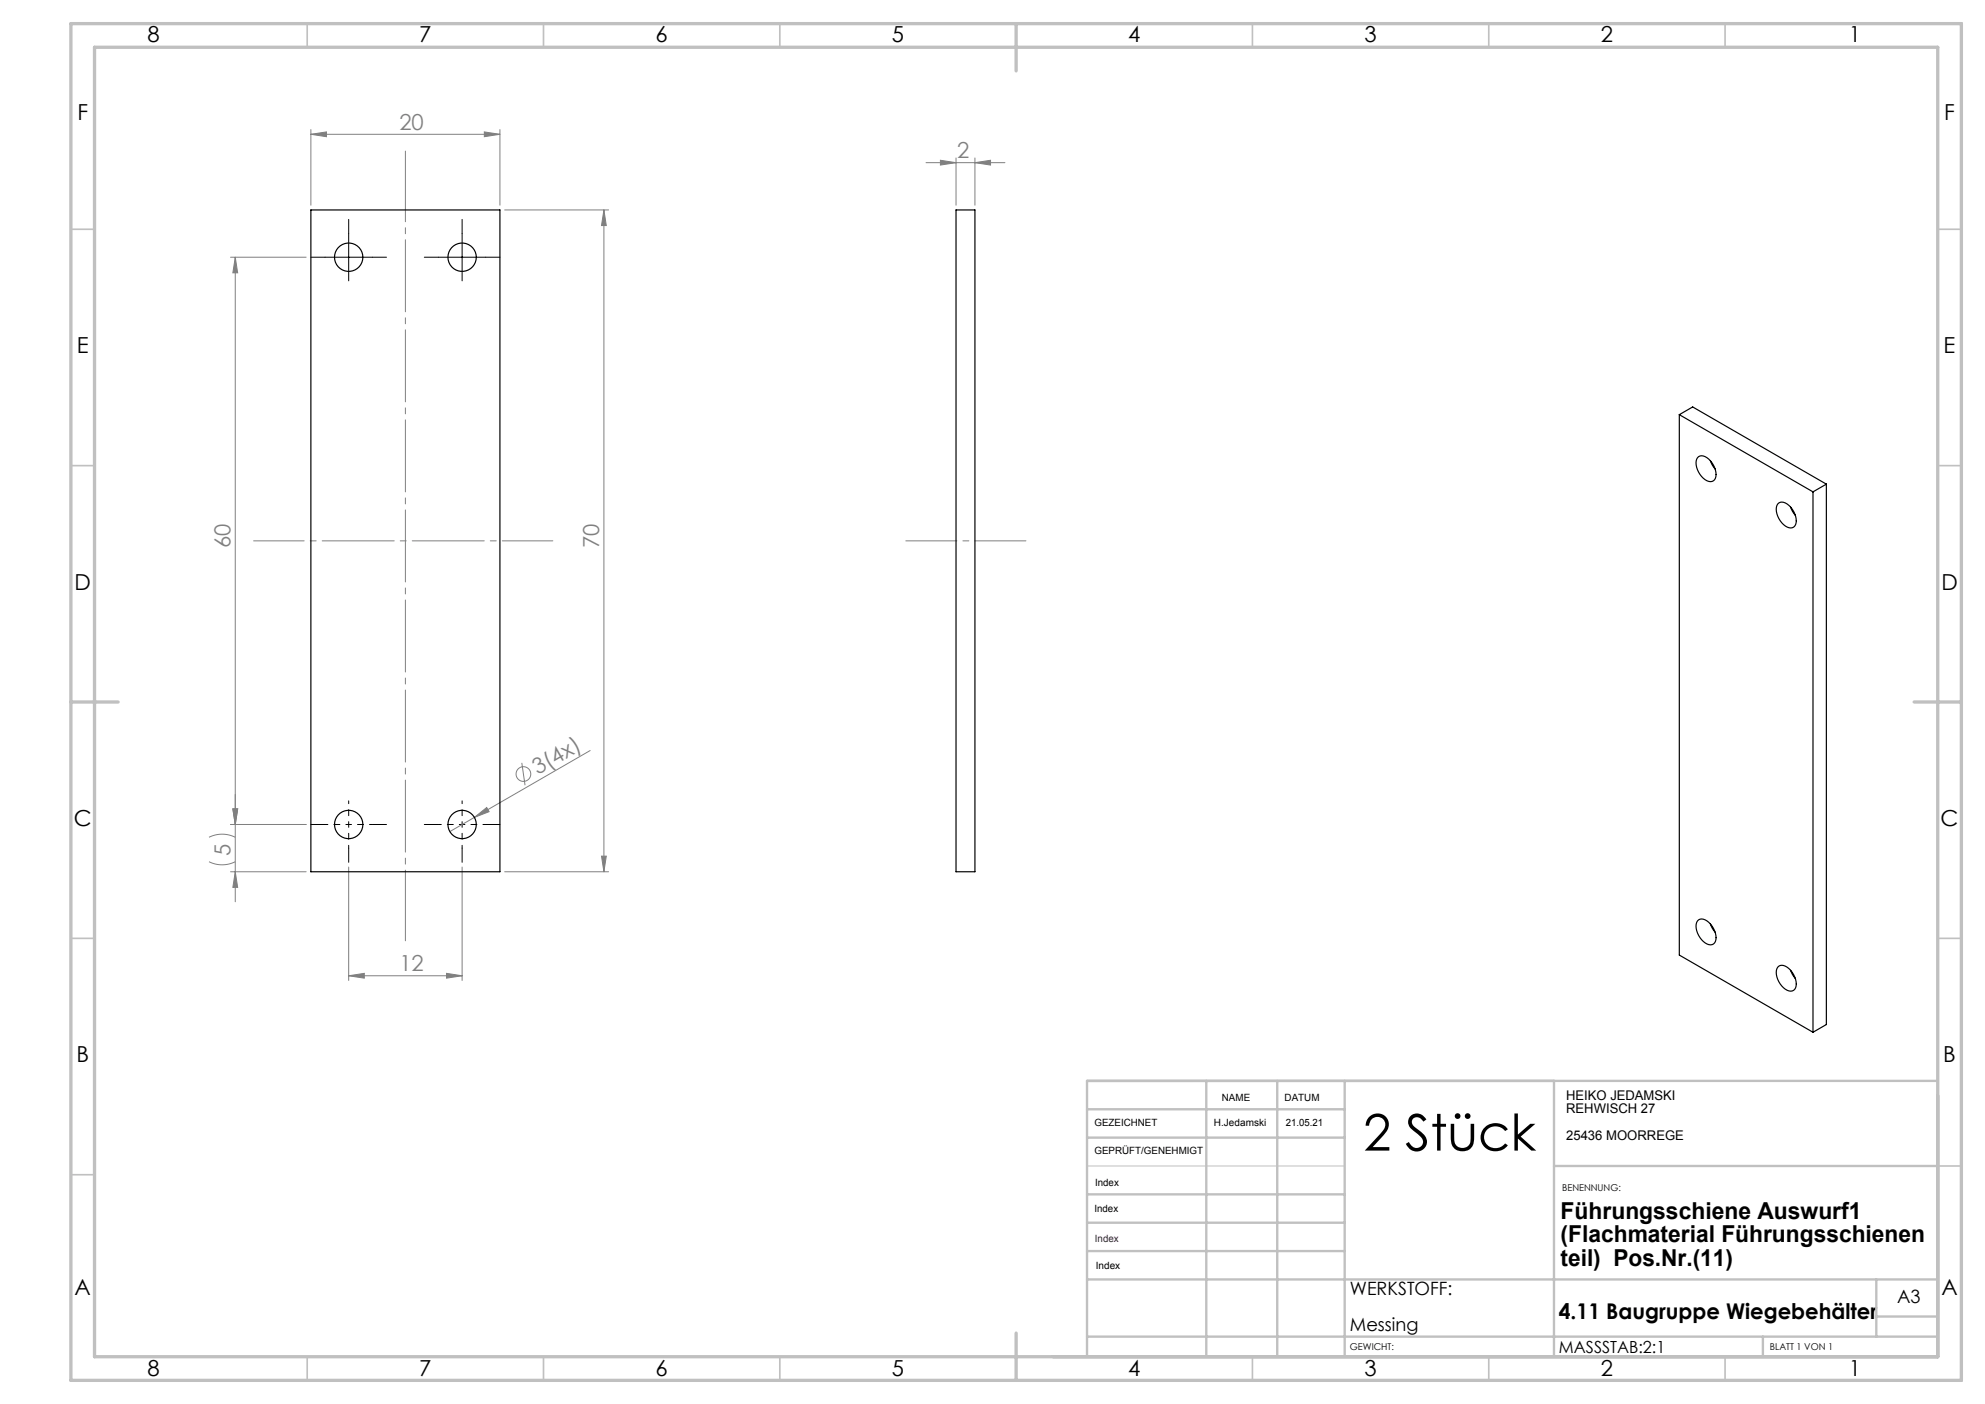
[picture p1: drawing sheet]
<svg xmlns="http://www.w3.org/2000/svg" width="420mm" height="297mm" viewBox="0 0 420 297" stroke-linecap="round" stroke-linejoin="round" font-family="sans-serif">
<g fill="none" stroke="#808080" stroke-width=".21">
<path d="M65.8 28.4l3.3-.5v1zM65.8 27.4v16M65.8 28.4h40M102.5 27.9l3.3 .5-3.3 .5zM105.8 27.4v16M195.9 34.4h16.7M199 33.9l3.3 .5-3.3 .5zM202.3 33.4v10M206.3 34.4l3.3-.5v1zM206.3 33.4v10M48.8 54.4h16M49.8 54.4v136.4"/>
<path d="M49.8 54.4l.5 3.3h-1zM106.8 44.4h22M127.8 44.4l.5 3.3h-1zM127.8 44.4v140M124.9 158.8l-29.7 17.1M44.2 177.1a6.2 6.2 0 0 1 5.6 0M48.8 174.4h16M49.3 171.1h1l-.5 3.3zM100.4 172.9l2.6-2.1 .5 .9zM110.4 161.4l.7 4.7M44.2 182.3a6.2 6.2 0 0 0 5.6 0M48.8 184.4h16"/>
<path d="M49.8 184.4l.5 3.3h-1zM73.8 183.4v24M97.8 183.4v24M106.8 184.4h22M127.3 181.1h1l-.5 3.3zM73.8 206.4l3.3-.5v1zM73.8 206.4h24M94.5 205.9l3.3 .5-3.3 .5z"/>
<circle cx="110.7" cy="163.7" r="1.56"/>
</g>
<path d="M68.8 54.4h-3M73.8 49.4v-3M78.8 54.4h3M92.8 54.4h-3M97.8 49.4v-3M102.8 54.4h3M68.8 174.4h-3M73.8 179.4v3M78.8 174.4h3M92.8 174.4h-3M97.8 179.4v3M102.8 174.4h3" fill="none" stroke="#000" stroke-width=".21" stroke-dasharray="15.2 1.3 1.3 1.3"/>
<path d="M73.8 174.4v-5M73.8 174.4h-5M73.8 174.4v5M73.8 174.4h5M97.8 174.4v-5M97.8 174.4h-5M97.8 174.4v5M97.8 174.4h5" fill="none" stroke="#000" stroke-width=".21" stroke-dasharray="15.2 1.3 1.3 1.3" stroke-dashoffset="14.6"/>
<path d="M68.8 54.4h10M73.8 49.4v10M92.8 54.4h10M97.8 49.4v10" fill="none" stroke="#000" stroke-width=".21"/>
<path d="M85.8 32v167" fill="none" stroke="#808080" stroke-width=".21" stroke-dasharray="15.2 1.3 1.3 1.3" stroke-dashoffset=".3"/>
<path d="M53.7 114.4h63.3" fill="none" stroke="#808080" stroke-width=".21" stroke-dasharray="15.2 1.3 1.3 1.3" stroke-dashoffset="4.5"/>
<path d="M191.7 114.4h25.4" fill="none" stroke="#808080" stroke-width=".21" stroke-dasharray="15.2 1.3 1.3 1.3" stroke-dashoffset="4.4"/>
<path d="M230 246.7h54.5" fill="none" stroke="#c0c0c0" stroke-width=".21"/>
<g fill="none" stroke="#c0c0c0" stroke-width=".35">
<path d="M65 5v5M115 5v5M165 5v5M265 5v5M315 5v5M365 5v5M15 48.5h5M410 48.5h5M15 98.5h5M410 98.5h5M15 198.5h5M410 198.5h5"/>
<path d="M15 248.5h5M410 246.7h5M65 287v5M115 287v5M165 287v5M265 287v5M315 287v5M365 287v5"/>
</g>
<g fill="none" stroke="#c0c0c0" stroke-width=".5">
<path d="M230 234.7h54.5M255.2 228.7v58.3M270.2 228.7v58.3M284.5 228.7v58.3M328.8 228.7v58.3M410 228.6l-180 .1v58.3M230 252.7h54.5M230 240.7h54.5M230 258.7h54.5M328.8 246.7h81.2M230 264.7h54.5M230 270.7h180"/>
<path d="M397 270.7v12.1M397 278.5h13M230 282.8h180M373 282.8v4.2"/>
</g>
<path d="M15 5h400v287h-400zM20 10h390v277h-390zM215 5v10M15 148.5h10M405 148.5h10M215 282v10" fill="none" stroke="#c0c0c0" stroke-width=".7"/>
<g fill="#808080">
<path d="M100.4 172.9l2.6-2.1 .5 .9z"/>
<path d="M65.8 28.4l3.3-.5v1zM102.5 27.9l3.3 .5-3.3 .5zM73.8 206.4l3.3-.5v1zM94.5 205.9l3.3 .5-3.3 .5zM199 33.9l3.3 .5-3.3 .5zM206.3 34.4l3.3-.5v1z"/>
<path d="M49.3 171.1h1l-.5 3.3zM49.8 54.4l.5 3.3h-1z"/>
<path d="M127.8 44.4l.5 3.3h-1zM127.3 181.1h1l-.5 3.3z"/>
<path d="M49.8 184.4l.5 3.3h-1zM49.3 171.1h1l-.5 3.3z"/>
</g>
<g fill="none" stroke="#000" stroke-width=".25">
<path d="M65.8 44.4h40v140h-40zM202.3 44.4h4v140h-4zM355.3 87.7v114.3l28.3 16.4M355.3 87.7l28.3 16.3M355.3 87.7l2.8-1.6 28.3 16.3M359.2 96.8a1.55 1.55 0 0 1 2.4 .3 3.8 3.8 0 0 1 1.2 4.4 1.55 1.55 0 0 1-2.4-.3 3.8 3.8 0 0 1-1.2-4.4zM361.9 97.5l1 1.7M376.1 106.6a1.56 1.56 0 0 1 2.4 .3 3.8 3.8 0 0 1 1.3 4.4 1.56 1.56 0 0 1-2.4-.3 3.8 3.8 0 0 1-1.3-4.4zM378.9 107.3l1 1.7M383.6 104v114.4M386.4 102.4l-2.8 1.6M386.4 102.4v114.3l-2.8 1.7"/>
<path d="M359.2 194.8a1.56 1.56 0 0 1 2.4 .3 3.8 3.8 0 0 1 1.2 4.4 1.56 1.56 0 0 1-2.4-.3 3.8 3.8 0 0 1-1.2-4.4zM361.9 195.5l1 1.7M376.1 204.6a1.55 1.55 0 0 1 2.4 .3 3.8 3.8 0 0 1 1.3 4.4 1.55 1.55 0 0 1-2.4-.3 3.8 3.8 0 0 1-1.3-4.4zM378.9 205.2l1 1.8"/>
<circle cx="73.8" cy="54.4" r="3"/>
<circle cx="97.8" cy="54.4" r="3"/>
<circle cx="73.8" cy="174.4" r="3"/>
<circle cx="97.8" cy="174.4" r="3"/>
</g>
<text font-size="10.7" x="288.4" y="243.4">2 Stück</text>
<g font-size="4.9">
<text x="330.2" y="257.9">Führungsschiene Auswurf1</text>
<text x="330.2" y="262.8">(Flachmaterial Führungsschienen</text>
<text x="330.2" y="267.7">teil) Pos.Nr.(11)</text>
</g>
<g font-size="4.7">
<text x="31.2" y="9">8</text>
<text x="88.7" y="9">7</text>
<text x="138.7" y="9">6</text>
<text x="188.7" y="9">5</text>
<text x="238.7" y="9">4</text>
<text x="288.7" y="9">3</text>
<text x="338.7" y="9">2</text>
<text x="391.2" y="9">1</text>
<text x="16.4" y="25.5">F</text>
<text x="411.4" y="25.5">F</text>
<text x="16.3" y="74.7">E</text>
<text x="411.2" y="74.7">E</text>
<text x="15.8" y="124.8">D</text>
<text x="410.8" y="124.8">D</text>
<text x="15.6" y="174.8">C</text>
<text x="410.6" y="174.8">C</text>
<text x="16.2" y="224.7">B</text>
<text x="411.2" y="224.7">B</text>
<text x="15.8" y="274">A</text>
<text x="410.8" y="274">A</text>
<text x="31.2" y="291">8</text>
<text x="88.7" y="291">7</text>
<text x="138.7" y="291">6</text>
<text x="188.7" y="291">5</text>
<text x="238.7" y="291">4</text>
<text x="288.7" y="291">3</text>
<text x="338.7" y="291">2</text>
<text x="391.2" y="291">1</text>
</g>
<g font-size="4.7" fill="#808080">
<text x="84.5" y="27.4">20</text>
<text x="202.5" y="33.4">2</text>
<text x="48.8" y="115.9" transform="rotate(-90 48.8 115.9)">60</text>
<text x="126.8" y="115.9" transform="rotate(-90 126.8 115.9)">70</text>
<text x="113.8" y="163.9" transform="rotate(-30 113.8 163.9)">3(4x)</text>
<text x="48.8" y="181" transform="rotate(-90 48.8 181)">5</text>
<text x="84.5" y="205.4">12</text>
</g>
<text font-size="4.6" x="329.8" y="279">4.11 Baugruppe Wiegebehälter</text>
<g font-size="3.9">
<text x="285.6" y="273.9">WERKSTOFF:</text>
<text x="401.4" y="275.6">A3</text>
<text x="285.6" y="281.6">Messing</text>
</g>
<text font-size="3.5" x="329.9" y="286.3">MASSSTAB:2:1</text>
<g font-size="2.8">
<text x="331.4" y="232.7">HEIKO JEDAMSKI</text>
<text x="331.4" y="235.5">REHWISCH 27</text>
<text x="331.4" y="241.1">25436 MOORREGE</text>
</g>
<g font-size="2.1">
<text x="258.5" y="232.8">NAME</text>
<text x="271.8" y="232.9">DATUM</text>
<text x="231.6" y="238.2">GEZEICHNET</text>
<text x="256.9" y="238.2">H.Jedamski</text>
<text x="272" y="238.2">21.05.21</text>
<text x="231.6" y="244.2">GEPRÜFT/GENEHMIGT</text>
<text x="231.7" y="250.8">Index</text>
<text x="231.6" y="256.4">Index</text>
<text x="231.9" y="268.5">Index</text>
</g>
<text font-size="2.1" fill="#400040" x="231.7" y="262.7">Index</text>
<g font-size="2">
<text x="330.5" y="251.9">BENENNUNG:</text>
<text x="285.6" y="285.5">GEWICHT:</text>
<text x="374.5" y="285.6">BLATT 1 VON 1</text>
</g>
</svg>
